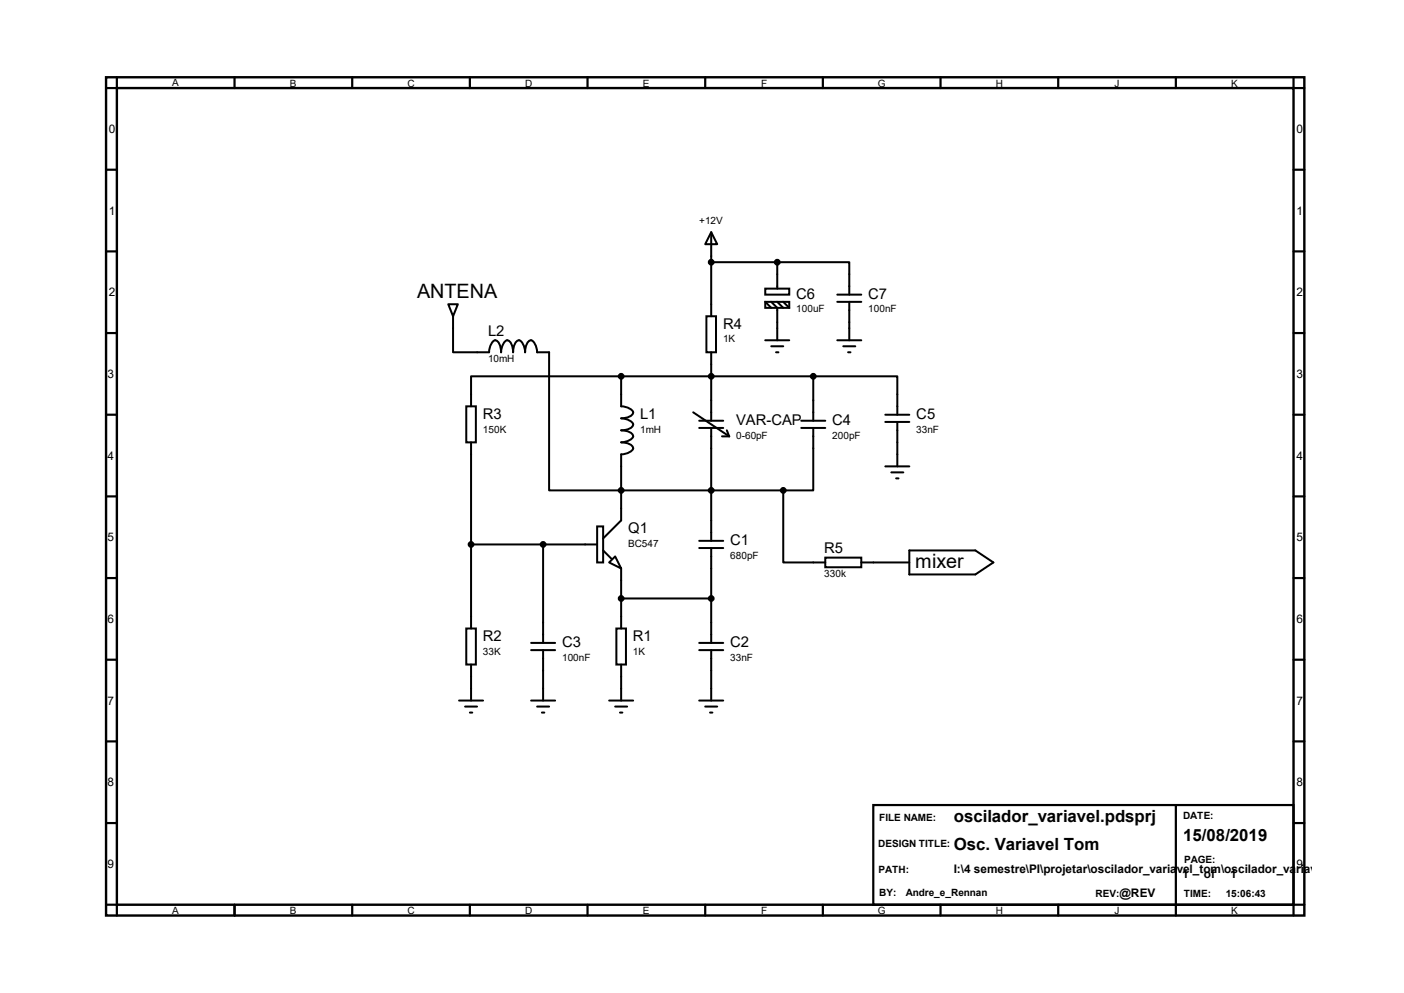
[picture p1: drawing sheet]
<svg xmlns="http://www.w3.org/2000/svg" width="297mm" height="210mm" viewBox="0 0 297 210" stroke-linecap="round" stroke-linejoin="round" font-family="sans-serif">
<path d="M22.4 16.3h253.5v177.3h-253.5zM24.7 18.6h248.9v172.7h-248.9z" fill="none" stroke="#000" stroke-width=".51"/>
<g fill="none" stroke="#000" stroke-width=".47">
<path d="M24.7 16.3v2.3h-2.3M49.6 16.3v2.3M74.5 16.3v2.3M99.4 16.3v2.3M124.3 16.3v2.3M149.2 16.3v2.3M174.1 16.3v2.3M199 16.3v2.3M223.9 16.3v2.3M248.8 16.3v2.3M273.6 16.3v2.3h2.3M22.4 35.9h2.3"/>
<path d="M273.6 35.9h2.3M22.4 53.2h2.3M273.6 53.2h2.3M22.4 70.4h2.3M273.6 70.4h2.3M22.4 87.7h2.3M273.6 87.7h2.3M22.4 105h2.3M273.6 105h2.3M22.4 122.3h2.3M22.4 139.5h2.3M273.6 122.3h2.3"/>
<path d="M273.6 139.5h2.3M22.4 156.8h2.3M273.6 156.8h2.3M22.4 174.1h2.3M184.7 170.3h88.9v21h-88.9zM248.8 170.3v23.3M273.6 174.1h2.3M22.4 191.3h2.3v2.3M49.6 191.3v2.3M74.5 191.3v2.3M99.4 191.3v2.3M124.3 191.3v2.3"/>
<path d="M149.2 191.3v2.3M174.1 191.3v2.3M199 191.3v2.3M223.9 191.3v2.3M275.9 191.3h-2.3v2.3"/>
</g>
<g fill="none" stroke="#000" stroke-width=".42">
<path d="M150.5 49.1l1.2 2.5h-2.5zM150.5 49.1v17.8M150.5 55.5h13.9M164.4 55.5h15.3v6.8M164.4 55.5v5.5M94.8 64.3h2.1l-1.1 2.6zM95.8 66.9v7.6h7.7a2.69 2.69 0 0 1 1.2-2.5 2.31 2.31 0 0 1 1.3 2.5 2.69 2.69 0 0 1 1.3-2.5 2.31 2.31 0 0 1 1.2 2.5 2.31 2.31 0 0 1 1.3-2.5 2.69 2.69 0 0 1 1.3 2.5 2.31 2.31 0 0 1 1.3-2.5 2.69 2.69 0 0 1 1.2 2.5h2.6v29.2h49.5M131.4 79.6h-31.7v6.3M131.4 79.6v6.3a2.69 2.69 0 0 1 2.5 1.3 2.31 2.31 0 0 1-2.5 1.3 2.69 2.69 0 0 1 2.5 1.2 2.31 2.31 0 0 1-2.5 1.3 2.31 2.31 0 0 1 2.5 1.3 2.69 2.69 0 0 1-2.5 1.3 2.31 2.31 0 0 1 2.5 1.2 2.69 2.69 0 0 1-2.5 1.3v14l-3.8 3.8M131.4 79.6h40.6M149.4 66.9h2.1v7.6h-2.1zM150.5 74.5v14.5"/>
<path d="M161.9 61h5.1v1.3h-5.1zM161.9 63.8h5.1v1.3h-5.1zM161.9 63.8l1.3 1.3M161.9 72h5.1M163.2 63.8l1.2 1.3v6.9M163.2 73.2h2.5M164.2 74.5h.5M164.4 63.8l1.3 1.3M165.7 63.8l1.3 1.3M172 79.6h17.8v8.1M172 79.6v9.4M177.1 63.8h5.1"/>
<path d="M177.1 62.3h5.1M177.1 72h5.1M178.4 73.2h2.5M179.4 74.5h.5M179.7 63.8v8.2M98.6 85.9h2.1v7.7h-2.1zM99.7 93.6v39.3M146.6 87.2l7.7 5.1M147.9 90.5h5.1M147.9 89h5.1M150.5 90.5v23.9M152.7 92.3h1.6"/>
<path d="M153.8 91l.5 1.3M169.5 90.5h5.1M169.5 89h5.1M172 90.5v13.2h-6.3M187.3 89.2h5.1M187.3 87.7h5.1M187.3 98.6h5.1M188.6 99.9h2.5M189.8 89.2v9.4M99.7 115.1h26.6M114.9 115.1v20.9M126.3 111.3h1.3v7.7h-1.3z"/>
<path d="M127.6 116.4l1.8 1.8M130.1 117.7l1.3 2.5-2.5-1.2zM147.9 115.9h5.1M147.9 114.4h5.1M150.5 115.9v20.1M165.7 103.7v15.3h8.9M174.6 117.9h7.6v2.1h-7.6zM182.2 119h10.2M189.6 101.2h.5M192.4 116.4h13.9l3.8 2.6-3.8 2.5h-13.9zM98.6 132.9h2.1v7.6h-2.1zM112.4 137.5h5"/>
<path d="M112.4 136h5M114.9 137.5v10.7M130.4 132.9h2v7.6h-2zM131.4 120.2v12.7M131.4 126.6h19.1M147.9 137.5h5.1M147.9 136h5.1M150.5 137.5v10.7M97.1 148.2h5.1M98.4 149.4h2.5M99.4 150.7h.5M99.7 140.5v7.7"/>
<path d="M112.4 148.2h5M113.6 149.4h2.6M114.6 150.7h.5M128.9 148.2h5M130.1 149.4h2.6M131.1 150.7h.6M131.4 140.5v7.7M147.9 148.2h5.1M149.2 149.4h2.5M150.2 150.7h.5"/>
</g>
<g fill="#000" stroke="#000" stroke-width=".42">
<circle cx="150.5" cy="55.5" r=".51"/>
<circle cx="164.4" cy="55.5" r=".51"/>
<circle cx="131.4" cy="79.6" r=".51"/>
<circle cx="150.5" cy="79.6" r=".51"/>
<circle cx="172" cy="79.6" r=".51"/>
<circle cx="99.7" cy="115.1" r=".51"/>
<circle cx="114.9" cy="115.1" r=".51"/>
<circle cx="131.4" cy="103.7" r=".51"/>
<circle cx="150.5" cy="103.7" r=".51"/>
<circle cx="165.7" cy="103.7" r=".51"/>
<circle cx="131.4" cy="126.6" r=".51"/>
<circle cx="150.5" cy="126.6" r=".51"/>
</g>
<g font-size="4.2">
<text x="88.2" y="63.1">ANTENA</text>
<text x="193.6" y="120.2">mixer</text>
</g>
<g font-size="3.6">
<text x="201.8" y="173.9">oscilador_variavel.pdsprj</text>
<text x="201.8" y="179.7">Osc. Variavel Tom</text>
<text x="250.3" y="178">15/08/2019</text>
</g>
<g font-size="3.1">
<text x="168.4" y="63.2">C6</text>
<text x="183.7" y="63.2">C7</text>
<text x="103.3" y="71.1">L2</text>
<text x="153" y="69.5">R4</text>
<text x="102.2" y="88.6">R3</text>
<text x="135.4" y="88.6">L1</text>
<text x="155.7" y="89.8">VAR-CAP</text>
<text x="176.1" y="89.8">C4</text>
<text x="193.8" y="88.6">C5</text>
<text x="132.9" y="112.7">Q1</text>
<text x="154.5" y="115.2">C1</text>
<text x="174.4" y="117.1">R5</text>
<text x="102.2" y="135.6">R2</text>
<text x="118.9" y="136.8">C3</text>
<text x="133.9" y="135.6">R1</text>
<text x="154.5" y="136.8">C2</text>
</g>
<g font-size="2.5">
<text x="23" y="28.2">0</text>
<text x="274.2" y="28.2">0</text>
<text x="23" y="45.4">1</text>
<text x="274.2" y="45.4">1</text>
<text x="23" y="62.7">2</text>
<text x="274.2" y="62.7">2</text>
<text x="22.8" y="80">3</text>
<text x="274.2" y="80">3</text>
<text x="22.8" y="97.2">4</text>
<text x="274.2" y="97.2">4</text>
<text x="22.8" y="114.5">5</text>
<text x="274.2" y="114.5">5</text>
<text x="22.8" y="131.8">6</text>
<text x="274.2" y="131.8">6</text>
<text x="22.8" y="149.1">7</text>
<text x="274.2" y="149.1">7</text>
<text x="22.8" y="166.3">8</text>
<text x="274.2" y="166.3">8</text>
<text x="22.8" y="183.6">9</text>
<text x="201.8" y="184.7">I:\4 semestre\PI\projetar\oscilador_variavel_tom\oscilador_variavel.pdsprj</text>
<text x="250.1" y="185.7">1</text>
<text x="254.7" y="185.7">of</text>
<text x="260.3" y="185.7">1</text>
<text x="274.2" y="183.6">9</text>
<text x="236.8" y="189.7">@REV</text>
</g>
<g font-size="2.1">
<text x="36.4" y="18.1">A</text>
<text x="61.3" y="18.4">B</text>
<text x="86.2" y="18.4">C</text>
<text x="111.1" y="18.4">D</text>
<text x="136" y="18.4">E</text>
<text x="161" y="18.4">F</text>
<text x="185.7" y="18.4">G</text>
<text x="210.6" y="18.4">H</text>
<text x="235.8" y="18.4">J</text>
<text x="260.5" y="18.4">K</text>
<text x="147.9" y="47.3">+12V</text>
<text x="168.4" y="66.1">100uF</text>
<text x="183.7" y="66.1">100nF</text>
<text x="103.3" y="76.7">10mH</text>
<text x="153" y="72.4">1K</text>
<text x="102.2" y="91.5">150K</text>
<text x="135.4" y="91.5">1mH</text>
<text x="155.7" y="92.8">0-60pF</text>
<text x="176.1" y="92.8">200pF</text>
<text x="193.8" y="91.5">33nF</text>
<text x="132.9" y="115.6">BC547</text>
<text x="154.5" y="118.2">680pF</text>
<text x="174.4" y="122.1">330k</text>
<text x="102.2" y="138.5">33K</text>
<text x="118.9" y="139.7">100nF</text>
<text x="133.9" y="138.5">1K</text>
<text x="154.5" y="139.7">33nF</text>
<text x="186" y="173.7">FILE NAME:</text>
<text x="250.3" y="173.2">DATE:</text>
<text x="185.8" y="179.2">DESIGN TITLE:</text>
<text x="185.8" y="184.5">PATH:</text>
<text x="250.5" y="182.6">PAGE:</text>
<text x="186" y="189.5">BY:</text>
<text x="191.6" y="189.5">Andre_e_Rennan</text>
<text x="231.8" y="189.6">REV:</text>
<text x="250.4" y="189.6">TIME:</text>
<text x="259.3" y="189.6">15:06:43</text>
<text x="36.4" y="193.4">A</text>
<text x="61.3" y="193.4">B</text>
<text x="86.2" y="193.4">C</text>
<text x="111.1" y="193.4">D</text>
<text x="136" y="193.4">E</text>
<text x="161" y="193.4">F</text>
<text x="185.7" y="193.4">G</text>
<text x="210.6" y="193.4">H</text>
<text x="235.8" y="193.4">J</text>
<text x="260.5" y="193.4">K</text>
</g>
</svg>
